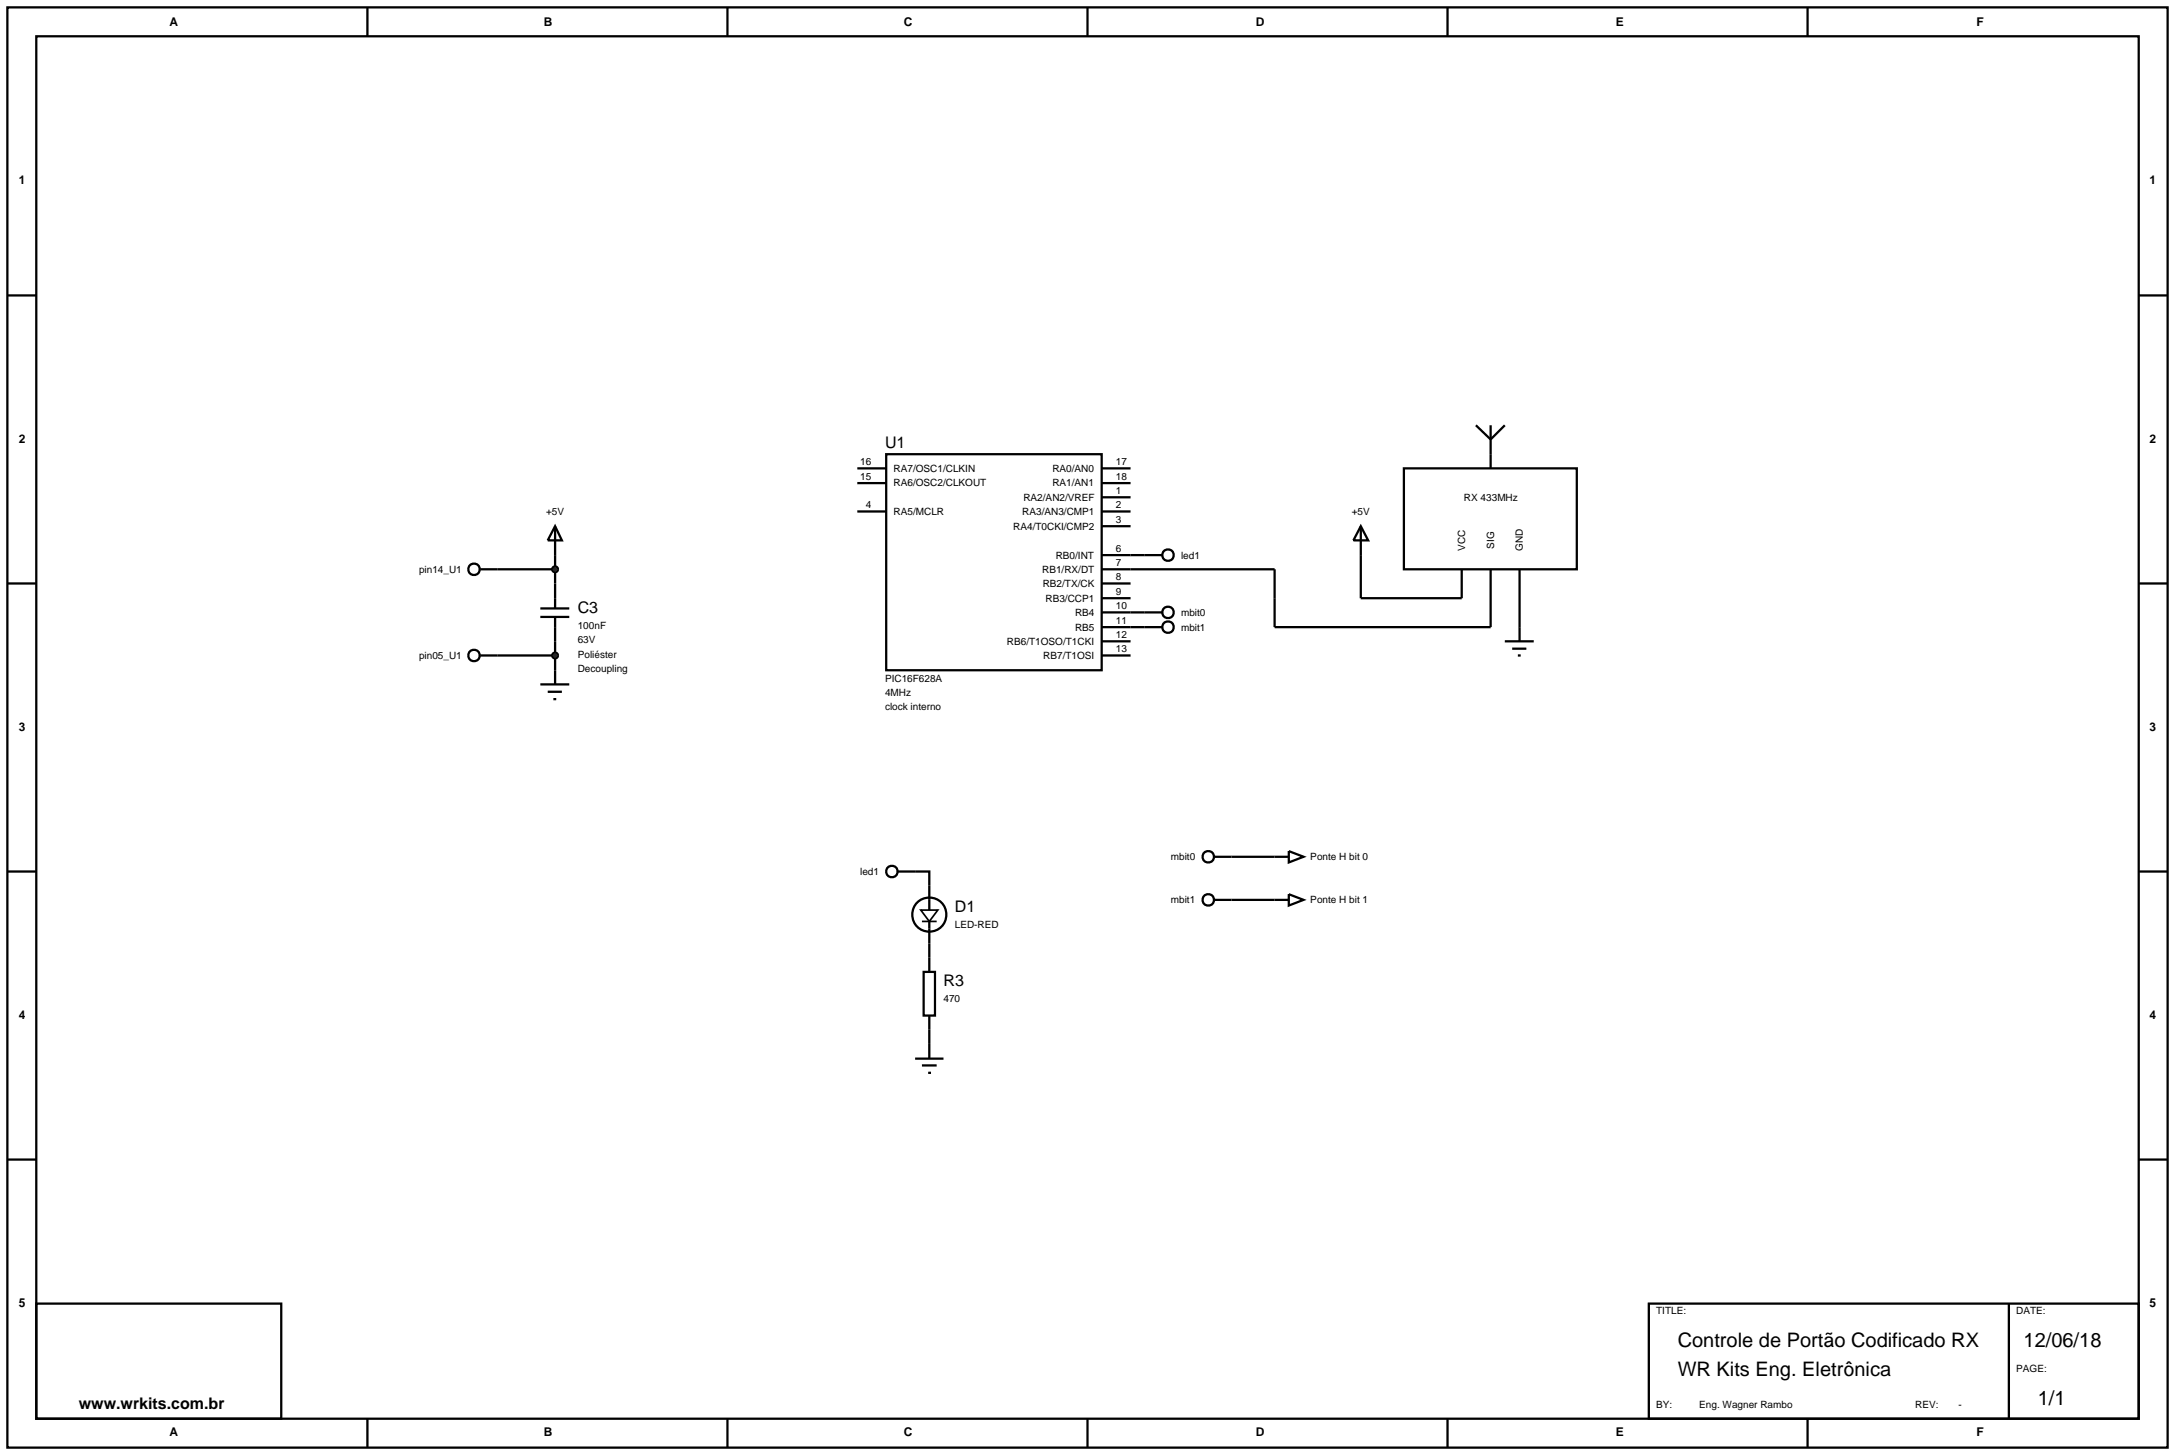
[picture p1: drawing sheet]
<svg xmlns="http://www.w3.org/2000/svg" width="384mm" height="257mm" viewBox="0 0 384 257" stroke-linecap="round" stroke-linejoin="round" font-family="sans-serif">
<g fill="none" stroke="#000" stroke-width=".4">
<path d="M1.3 1.3h381v254h-381zM6.4 6.4h370.8v243.8h-370.8zM64.8 1.3v5.1M128.3 1.3v5.1M191.8 1.3v5.1M255.3 1.3v5.1M318.8 1.3v5.1M1.3 52.1h5.1M377.2 52.1h5.1M97.9 97.9v9.4M199.4 97.9h2.5M1.3 102.9h5.1"/>
<path d="M84.7 115.6h13.2M84.7 100.4h13.2M95.3 108.8h5.1M95.3 107.3h5.1M97.9 108.8v11.9M199.4 110.6h2.5M199.4 108h2.5M377.2 102.9h5.1M95.3 120.7h5.1M96.6 122h2.5M97.6 123.3h.5M1.3 153.7h5.1"/>
<path d="M161.4 153.7h2.5v2.5M217.2 151.1h7.6M217.2 158.7h7.6M377.2 153.7h5.1M163.9 166.4v2.5M163.9 181.6v2.5M1.3 204.5h5.1M377.2 204.5h5.1M6.4 229.9h43.2v20.3h-43.2zM290.8 229.9h86.4v20.3h-86.4zM354.3 229.9v20.3M64.8 250.2v5.1"/>
<path d="M128.3 250.2v5.1M191.8 250.2v5.1M255.3 250.2v5.1M318.8 250.2v5.1"/>
<circle cx="83.6" cy="100.4" r="1.01"/>
<circle cx="83.6" cy="115.6" r="1.01"/>
</g>
<path d="M97.5 115.3l.4-.2-.5 .5zM97.9 115.1l.3 .1 .2 .4zM98.4 115.6l-.1 .3-.4 .2zM97.4 115.6l.5 .5-.3-.1z" fill="#004000" stroke="#000" stroke-width=".4"/>
<path d="M97.4 115.6l.5-.5 .5 .5-.5 .5z" fill="#004000"/>
<path d="M97.9 92.8l1.2 2.5h-2.5zM97.9 92.8v5.1" fill="none" stroke="#000" stroke-width=".4"/>
<path d="M97.5 100.1l.4-.2-.5 .5zM97.9 99.9l.3 .1 .2 .4zM98.4 100.4l-.1 .3-.4 .2zM97.4 100.4l.5 .5-.4-.2z" fill="#004000" stroke="#000" stroke-width=".4"/>
<path d="M97.4 100.4l.5-.5 .5 .5-.5 .5z" fill="#004000"/>
<g fill="none" stroke="#000" stroke-width=".4">
<path d="M260.3 75l2.6 2.5 2.5-2.5M262.9 75v7.6M151.2 82.6h5.1M151.2 85.2h5.1M151.2 90.2h5.1M156.3 80.1h38v38.1h-38zM194.3 82.6h5.1M194.3 97.9h5.1M194.3 85.2h5.1M194.3 87.7h5.1M194.3 90.2h5.1M194.3 92.8h5.1"/>
<path d="M201.9 97.9h3.1M240 92.8l1.3 2.5h-2.6zM240 92.8v12.7h17.8v-5.1M247.6 82.6h30.5v17.8h-30.5zM194.3 100.4h30.5v10.2h38.1v-10.2M194.3 102.9h5.1M194.3 105.5h5.1M194.3 108h5.1M194.3 110.6h5.1M194.3 113.1h5.1M194.3 115.6h5.1M201.9 108h3.1"/>
<path d="M201.9 110.6h3.1M265.4 113.1h5.1M266.7 114.4h2.5M267.7 115.6h.5M268 100.4v12.7M158.3 153.7h3.1M163.9 156.2v4.3M214.1 158.7h3.1M214.1 151.1h3.1M224.8 158.7h2.5M224.8 151.1h2.5M227.3 150.1l2.6 1-2.6 1z"/>
<path d="M227.3 157.7l2.6 1-2.6 1zM162.9 171.4h2v7.7h-2zM163.9 162.5v3.9M163.9 168.9v2.5M163.9 179.1v2.5M161.4 186.7h5M162.6 187.9h2.6M163.7 189.2h.5M163.9 184.1v2.6"/>
<circle cx="206" cy="97.9" r="1.01"/>
<circle cx="206" cy="108" r="1.01"/>
<circle cx="206" cy="110.6" r="1.01"/>
<circle cx="157.3" cy="153.7" r="1.01"/>
<circle cx="213.1" cy="151.1" r="1.01"/>
<circle cx="213.1" cy="158.7" r="1.01"/>
<circle cx="163.9" cy="161.3" r="3"/>
</g>
<path d="M162.4 160.5h3l-1.5 2zM162.6 162.5h2.6" fill="none" stroke="#000" stroke-width=".3"/>
<g font-size="3.5">
<text x="295.9" y="237.6">Controle de Portão Codificado RX</text>
<text x="356.9" y="237.6">12/06/18</text>
<text x="295.9" y="242.7">WR Kits Eng. Eletrônica</text>
<text x="359.4" y="247.8">1/1</text>
</g>
<g font-size="2.8">
<text x="156.1" y="79">U1</text>
<text x="101.9" y="108.1">C3</text>
<text x="168.4" y="160.8">D1</text>
<text x="166.4" y="174">R3</text>
<text x="13.9" y="248.5">www.wrkits.com.br</text>
</g>
<g font-size="2.1">
<text x="29.9" y="4.5">A</text>
<text x="95.9" y="4.5">B</text>
<text x="159.4" y="4.5">C</text>
<text x="221.5" y="4.5">D</text>
<text x="285" y="4.5">E</text>
<text x="348.6" y="4.5">F</text>
<text x="3.3" y="32.4">1</text>
<text x="379.1" y="32.4">1</text>
<text x="3.3" y="78.1">2</text>
<text x="379.1" y="78.1">2</text>
<text x="3.3" y="128.9">3</text>
<text x="379.1" y="128.9">3</text>
<text x="3.3" y="179.7">4</text>
<text x="379.1" y="179.7">4</text>
<text x="3.3" y="230.5">5</text>
<text x="379.1" y="230.5">5</text>
<text x="29.9" y="253.3">A</text>
<text x="95.9" y="253.3">B</text>
<text x="159.4" y="253.3">C</text>
<text x="221.5" y="253.3">D</text>
<text x="285" y="253.3">E</text>
<text x="348.6" y="253.3">F</text>
</g>
<g font-size="1.8">
<text x="151.7" y="82">16</text>
<text x="157.6" y="83.2">RA7/OSC1/CLKIN</text>
<text x="185.6" y="83.2">RA0/AN0</text>
<text x="196.8" y="82">17</text>
<text x="151.7" y="84.6">15</text>
<text x="152.7" y="89.6">4</text>
<text x="157.6" y="85.8">RA6/OSC2/CLKOUT</text>
<text x="180.5" y="88.3">RA2/AN2/VREF</text>
<text x="185.6" y="85.8">RA1/AN1</text>
<text x="196.8" y="84.6">18</text>
<text x="196.8" y="87.1">1</text>
<text x="196.8" y="89.6">2</text>
<text x="258.2" y="88.3">RX 433MHz</text>
<text x="96.3" y="90.8">+5V</text>
<text x="157.6" y="90.8">RA5/MCLR</text>
<text x="178.7" y="93.4">RA4/T0CKI/CMP2</text>
<text x="180.3" y="90.8">RA3/AN3/CMP1</text>
<text x="196.8" y="92.2">3</text>
<text x="238.4" y="90.8">+5V</text>
<text x="73.9" y="101">pin14_U1</text>
<text x="183.8" y="101">RB1/RX/DT</text>
<text x="186.2" y="98.5">RB0/INT</text>
<text x="196.8" y="97.3">6</text>
<text x="196.8" y="99.8">7</text>
<text x="208.3" y="98.5">led1</text>
<text x="258.4" y="97.1" transform="rotate(-90 258.4 97.1)">VCC</text>
<text x="263.5" y="96.8" transform="rotate(-90 263.5 96.8)">SIG</text>
<text x="268.6" y="97.2" transform="rotate(-90 268.6 97.2)">GND</text>
<text x="183.9" y="103.5">RB2/TX/CK</text>
<text x="184.4" y="106.1">RB3/CCP1</text>
<text x="196.8" y="102.3">8</text>
<text x="196.8" y="104.9">9</text>
<text x="196.8" y="107.4">10</text>
<text x="101.9" y="110.9">100nF</text>
<text x="101.9" y="113.4">63V</text>
<text x="177.6" y="113.7">RB6/T1OSO/T1CKI</text>
<text x="189.6" y="108.6">RB4</text>
<text x="189.6" y="111.2">RB5</text>
<text x="196.8" y="110">11</text>
<text x="196.8" y="112.5">12</text>
<text x="208.3" y="111.2">mbit1</text>
<text x="208.3" y="108.6">mbit0</text>
<text x="73.9" y="116.2">pin05_U1</text>
<text x="101.9" y="116">Poliéster</text>
<text x="101.9" y="118.5">Decoupling</text>
<text x="184" y="116.2">RB7/T1OSI</text>
<text x="196.8" y="115">13</text>
<text x="156.1" y="120.2">PIC16F628A</text>
<text x="156.1" y="122.7">4MHz</text>
<text x="156.1" y="125.3">clock interno</text>
<text x="151.7" y="154.3">led1</text>
<text x="206.5" y="151.7">mbit0</text>
<text x="231.1" y="151.7">Ponte H bit 0</text>
<text x="206.5" y="159.3">mbit1</text>
<text x="231.1" y="159.3">Ponte H bit 1</text>
<text x="168.4" y="163.6">LED-RED</text>
<text x="166.4" y="176.8">470</text>
<text x="292.1" y="231.8">TITLE:</text>
<text x="355.6" y="231.8">DATE:</text>
<text x="355.6" y="242">PAGE:</text>
<text x="292.1" y="248.3">BY:</text>
<text x="299.7" y="248.3">Eng. Wagner Rambo</text>
<text x="337.8" y="248.3">REV:</text>
<text x="345.4" y="248.3">-</text>
</g>
</svg>
